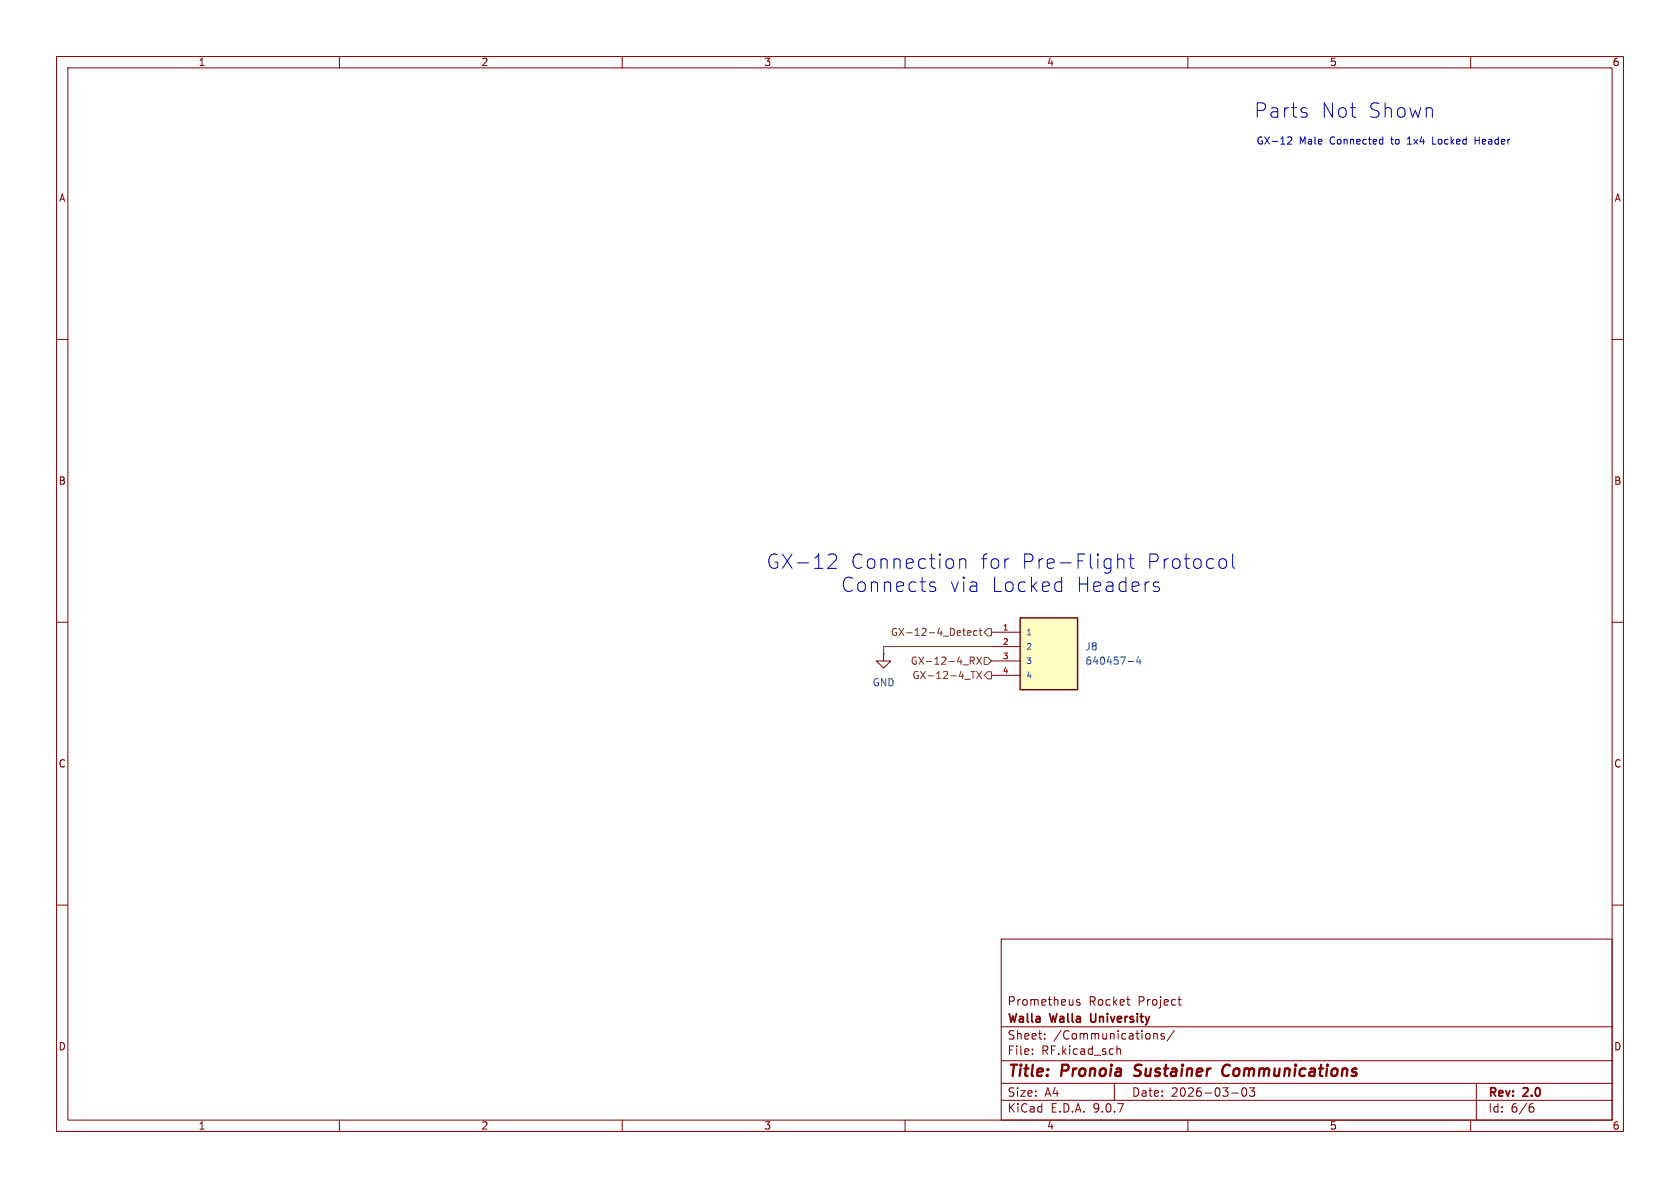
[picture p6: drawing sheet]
<svg xmlns="http://www.w3.org/2000/svg" width="297mm" height="210mm" viewBox="0 0 297 210" stroke-linecap="round" stroke-linejoin="round" font-family="sans-serif">
<g fill="none" stroke="#840000" stroke-width=".18">
<path d="M10 10h277v190h-277zM12 12h273v186h-273zM60 10v2M110 10v2M160 10v2M210 10v2M260 10v2M10 60h2M285 60h2M10 110h2M156.2 115.6v1.2h1.3l-1.3 1.3-1.3-1.3h1.3M156.2 115.6h.1"/>
<path d="M285 110h2M10 160h2M177 166h108v32h-108zM190.9 176.8l-.4-.1-.2 .2 .1 .2 .5 .2v.3h-.6M199.2 176.7h.5M199.6 177.7h.1M208.2 176.7h.6M208.5 176.2v1.3l.3 .2M285 160h2M60 198v2M110 198v2M160 198v2"/>
<path d="M177 194.5h108M177 191.5h108M177 187.5h108M177 181.5h108M182.5 186.3v.1M182.5 185.5v.1M184.7 183.6v.1M184.7 182.8v.1M197 191.5v3M197.5 184.9v1.5M197.5 185.5l.2-.1 .3 .1 .1 .9M204 182.7v1"/>
<path d="M204 182.8l.2-.1 .3 .1 .1 .9M205.8 182.8l-.3-.1-.3 .2 .1 .2 .5 .2v.3h-.6M207.6 182.1l-1.3 2M210 198v2M217.7 193.2h1.2M219.7 192.4l.2-.1a.81 .81 0 0 1 .6 .6 .81 .81 0 0 1-.3 .8l-.2 .1a.81 .81 0 0 1-.3-1.4zM220.9 192.3h.9l-.5 .6 .4 .1v.7l-.2 .1h-.4l-.2-.1M260 198v2M261 191.5v6.5M270.6 195.7h.4l.2 .3-.1 .5-.5 .1M271 195.1l-.4 .1"/>
</g>
<path d="M200.5 190.1l.2 .1M200.8 188.4l-.2 .4 .1 .2M217.1 188.2a1.13 1.13 0 0 0-1 .7 1.13 1.13 0 0 0 .3 1.2l.2 .1 .5-.1" fill="none" stroke="#840000" stroke-width=".4"/>
<path d="M192.8 179.2l.1 1.3" fill="none" stroke="#840000" stroke-width=".3"/>
<path d="M180.3 109.2h10.2v12.7h-10.2z" fill="#ffffc2"/>
<path d="M180.3 109.2h10.2v12.7h-10.2z" fill="none" stroke="#840000" stroke-width=".25"/>
<path d="M175.3 111.8h5M175.3 114.3h5M175.3 116.8h5M175.3 119.4h5" fill="none" stroke="#840000" stroke-width=".18"/>
<path d="M199.4 116.9h1M201.3 116.1l-.3 .9h.7M201.6 116.6v.8" fill="none" stroke="#006464" stroke-width=".18"/>
<g fill="none" stroke="#725600" stroke-width=".18">
<path d="M171 111.9l.6-.1v-.2l-.4-.1-.2 .2 .1 .6h.5M171.5 116.1h.5l.2 .3-.1 .4h-.6M171.6 118.7h.8M171.8 116.8l.4 .6M172 118.7v1.3M172.7 118.7l.8 1.3M172.7 116.1l.8 1.3M172.7 111.6l-.3-.1-.3 .2 .1 .6h.5M173.1 111.5h.5M173.3 111.1v1.1l.3 .1M173.5 118.7l-.8 1.3M173.5 116.1l-.8 1.3"/>
<path d="M174 116.2h.6l.7 .6-.7 .7h-.6zM174.6 118.7h.7v1.3h-.7l-.6-.6zM174.6 111.1h.7v1.3h-.7l-.6-.6z"/>
</g>
<path d="M175.3 114.3h-19.1v1.3" fill="none" stroke="#009600" stroke-width=".18"/>
<g fill="none" stroke="#0000c2" stroke-width=".18">
<path d="M227.6 24.3l.5-.1 .3 .4-.8 .9h.8M231 20l.1 .2-.1 .4M244.1 24.6l.4 .1M244.5 25.4l-.4 .1M244.5 24.2v1.3M248.8 25.5h.7M248.9 24.5l-.1 .1M253.3 24.2v1.3h.6M260.8 24.2v1.3M260.8 24.8h.7M146.6 98.1l.8-.2a.69 .69 0 0 1 .4 1.1l-1.5 1.5h1.6M169.7 98.8v1.7"/>
<path d="M169.7 99a.63 .63 0 0 1 1 .1v1.4M197.6 99a.63 .63 0 0 1 1.1 .1v1.4M197.6 97.9v2.6M199.5 98.8h1M199.9 97.9v2.2l.1 .3 .5 .1M216.3 98.8l.5 .5v.7l-.5 .5M217.9 97.9v2.2l.4 .4M164.5 103.6l.6 .1 .3 .4-.1 .3-.7 .2M164.5 103l.2-.1 .6 .1M187.4 102.9l.3 .1M187.7 102v2.6M187.7 104.4l-.3 .2"/>
<path d="M204.3 103.7l.6 .1 .1 .4-.4 .4h-.5M204.3 102.9l.6 .1"/>
</g>
<g font-size="3.5" fill="#0000c2">
<text x="221.7" y="21.1">Parts</text>
<text x="233.5" y="21.1">Not</text>
<text x="241.8" y="21.1">Shown</text>
<text x="135.5" y="100.8">GX-12</text>
<text x="150.3" y="100.8">Connection</text>
<text x="173.2" y="100.8">for</text>
<text x="180.4" y="100.8">Pre-Flight</text>
<text x="202.5" y="100.8">Protocol</text>
<text x="148.6" y="104.9">Connects</text>
<text x="167.8" y="104.9">via</text>
<text x="175.1" y="104.9">Locked</text>
<text x="190.1" y="104.9">Headers</text>
</g>
<g font-size="2.8" fill="#840000">
<text x="178" y="190.9">Title:</text>
<text x="187.7" y="190.9">Pronoia</text>
<text x="201.4" y="190.9">Sustainer</text>
<text x="217.7" y="190.9">Communications</text>
</g>
<g font-size="2.1" fill="#840000">
<text x="178" y="178">Prometheus</text>
<text x="192.4" y="178">Rocket</text>
<text x="201.2" y="178">Project</text>
<text x="178" y="184">Sheet:</text>
<text x="178" y="181.2">Walla</text>
<text x="185.7" y="181.2">Walla</text>
<text x="186.2" y="184">/Communications/</text>
<text x="193.5" y="181.2">University</text>
<text x="178" y="186.7">File:</text>
<text x="184.1" y="186.7">RF.kicad_sch</text>
<text x="178" y="196.9">KiCad</text>
<text x="178" y="194.1">Size:</text>
<text x="184.7" y="194.1">A4</text>
<text x="185.7" y="196.9">E.D.A.</text>
<text x="193.3" y="196.9">9.0.7</text>
<text x="200" y="194.1">Date:</text>
<text x="207" y="194.1">2026-03-03</text>
<text x="263" y="194.3">Rev:</text>
<text x="263" y="196.9">Id:</text>
<text x="267.1" y="196.9">6/6</text>
<text x="269.4" y="194.3">2.0</text>
</g>
<g font-size="1.8" fill="#840000">
<text x="35" y="11.9">1</text>
<text x="85" y="11.9">2</text>
<text x="135" y="11.9">3</text>
<text x="185" y="11.9">4</text>
<text x="235" y="11.9">5</text>
<text x="285" y="11.9">6</text>
<text x="10.3" y="35.9">A</text>
<text x="285.3" y="35.9">A</text>
<text x="10.3" y="85.9">B</text>
<text x="285.3" y="85.9">B</text>
<text x="10.3" y="135.9">C</text>
<text x="285.3" y="135.9">C</text>
<text x="10.3" y="185.9">D</text>
<text x="285.3" y="185.9">D</text>
<text x="35" y="199.9">1</text>
<text x="85" y="199.9">2</text>
<text x="135" y="199.9">3</text>
<text x="185" y="199.9">4</text>
<text x="235" y="199.9">5</text>
<text x="285" y="199.9">6</text>
</g>
<g font-size="1.8" fill="#0000c2">
<text x="222" y="25.8">GX-12</text>
<text x="229.7" y="25.8">Male</text>
<text x="235.2" y="25.8">Connected</text>
<text x="246.2" y="25.8">to</text>
<text x="249.3" y="25.8">1x4</text>
<text x="253.9" y="25.8">Locked</text>
<text x="261.6" y="25.8">Header</text>
</g>
<g font-size="1.8" fill="#725600">
<text x="157.4" y="112.6">GX-12-4_Detect</text>
<text x="160.9" y="117.7">GX-12-4_RX</text>
<text x="161.2" y="120.2">GX-12-4_TX</text>
</g>
<g font-size="1.8" fill="#006464">
<text x="191.8" y="115.2">J8</text>
<text x="191.8" y="117.7">640457-4</text>
<text x="154.2" y="121.5">GND</text>
</g>
<g font-size="1.4" fill="#a90000">
<text x="177.2" y="111.5">1</text>
<text x="177.2" y="114">2</text>
<text x="177.2" y="116.6">3</text>
<text x="177.2" y="119.1">4</text>
</g>
<g font-size="1.4" fill="#006464">
<text x="181.4" y="112.5">1</text>
<text x="181.4" y="115">2</text>
<text x="181.4" y="117.6">3</text>
<text x="181.4" y="120.1">4</text>
</g>
</svg>
